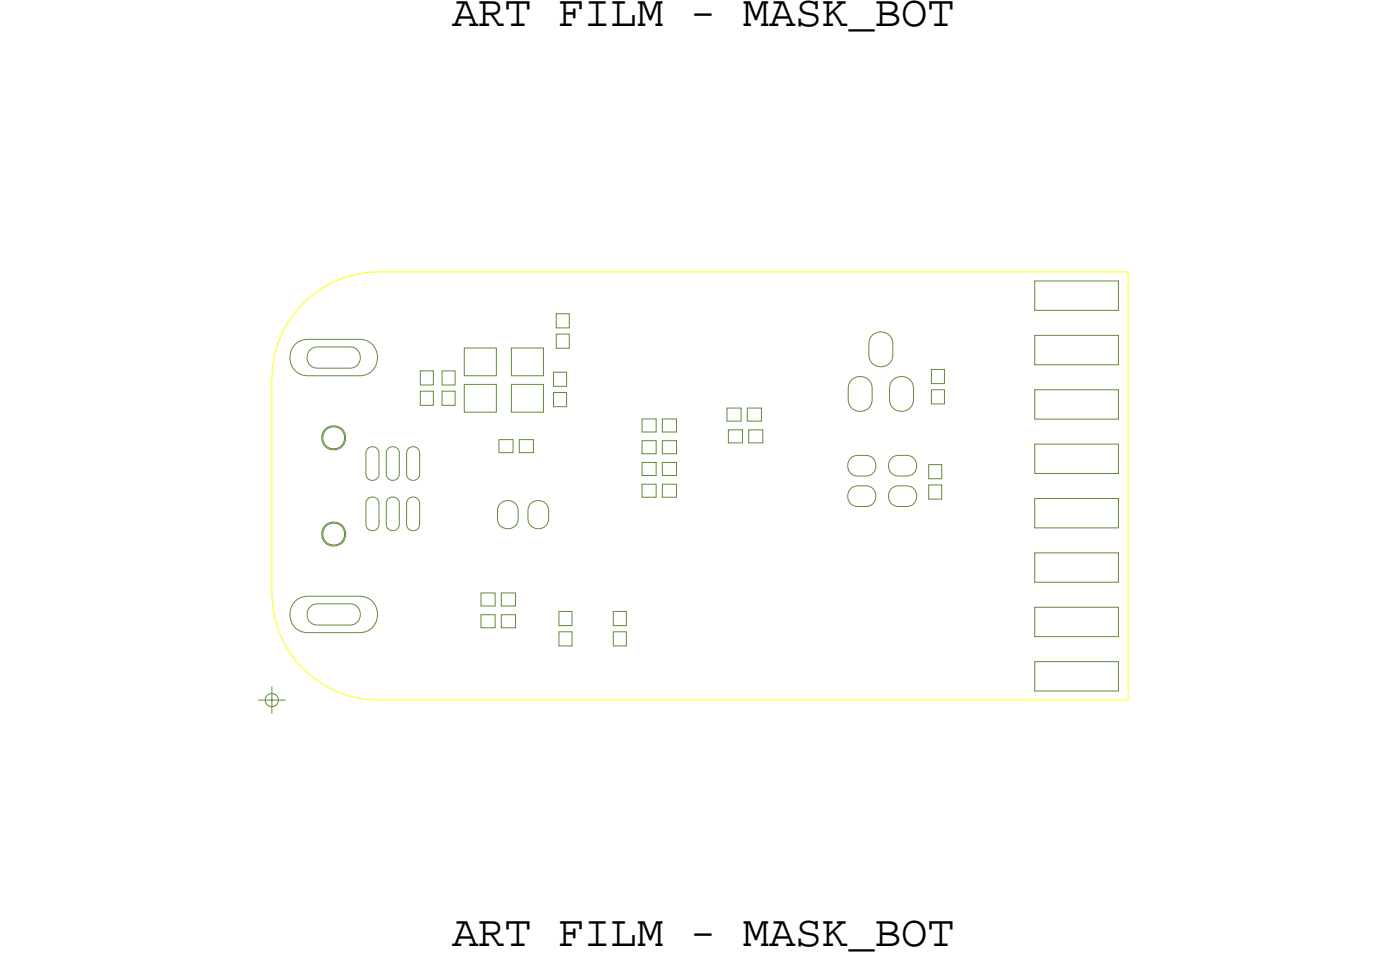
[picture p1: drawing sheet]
<svg xmlns="http://www.w3.org/2000/svg" width="65mm" height="45mm" viewBox="0 0 65 45" stroke-linecap="round" stroke-linejoin="round" font-family="sans-serif">
<!-- layer: Board Outline -->
<path d="M14.1 14.2a5 5 0 0 1 3.6-1.5h35v20h-35a5 5 0 0 1-5-5v-10a5 5 0 0 1 1.4-3.5z" fill="none" stroke="#ff0" stroke-width=".05"/>
<!-- layer: Nets -->
<g fill="none" stroke="#638b3a" stroke-width=".05">
<path d="M13.9 16l.5-.2h2.4a.85 .85 0 0 1 .8 .9 .85 .85 0 0 1-.8 .9h-2.4a.86 .86 0 0 1-.8-.7 .86 .86 0 0 1 .3-.9zM14.5 16.3l.3-.1h1.5l.4 .1 .1 .3v.2l-.1 .3-.4 .1h-1.5l-.3-.1-.1-.3v-.2zM19.6 17.3h.6v.7h-.6zM19.6 18.3h.6v.6h-.6zM20.7 18.3h.6v.6h-.6zM20.7 17.3h.6v.7h-.6zM21.7 18h1.5v1.3h-1.5zM21.7 16.3h1.5v1.3h-1.5zM23.9 16.3h1.5v1.3h-1.5zM23.9 18h1.5v1.3h-1.5zM25.9 17.4h.6v.6h-.6zM25.9 18.3h.6v.7h-.6z"/>
<path d="M26 15.6h.6v.7h-.6zM26 14.7h.6v.6h-.6zM30 19.6h.7v.6h-.7zM30.9 19.6h.7v.6h-.7zM34 19.1h.6v.6h-.6zM34.9 19.1h.7v.6h-.7zM39.7 17.8l.3-.2h.3l.3 .2 .1 .3v.6l-.1 .3-.3 .2h-.3l-.3-.2-.1-.3v-.6zM40.7 15.7l.3-.2h.3l.3 .2 .1 .4v.5l-.1 .3-.3 .2h-.3l-.3-.2-.1-.3v-.5zM41.7 17.8l.2-.2h.4l.3 .2 .1 .3v.6l-.1 .3-.3 .2h-.4l-.2-.2-.1-.3v-.6zM43.5 17.3h.6v.6h-.6zM43.5 18.2h.6v.7h-.6zM48.3 13.1h3.9v1.4h-3.9z"/>
<path d="M48.3 15.7h3.9v1.3h-3.9zM48.3 18.2h3.9v1.4h-3.9zM13.9 28l.5-.2h2.4a.85 .85 0 0 1 .8 .9 .85 .85 0 0 1-.8 .9h-2.4a.86 .86 0 0 1-.8-.7 .86 .86 0 0 1 .3-.9zM14.5 28.3l.3-.1h1.5l.4 .1 .1 .3v.2l-.1 .3-.4 .1h-1.5l-.3-.1-.1-.3v-.2zM17.2 23.3l.2-.1 .2 .1 .1 .2v1l-.1 .2-.2 .1-.2-.1-.1-.2v-1zM17.2 20.9h.2h.2l.1 .3v.9l-.1 .3h-.2h-.2l-.1-.3v-.9zM18.1 20.9h.2h.3l.1 .3v.9l-.1 .3h-.3h-.2l-.1-.3v-.9zM18.1 23.3l.2-.1 .3 .1 .1 .2v1l-.1 .2-.3 .1-.2-.1-.1-.2v-1zM19.1 23.3l.2-.1 .2 .1 .1 .2v1l-.1 .2-.2 .1-.2-.1-.1-.2v-1zM19.1 20.9h.2h.2l.1 .3v.9l-.1 .3h-.2h-.2l-.1-.3v-.9zM22.5 27.7h.6v.6h-.6zM22.5 28.7h.6v.6h-.6z"/>
<path d="M23.3 20.5h.7v.6h-.7zM23.3 23.6l.3-.2h.3a.75 .75 0 0 1 0 1.3h-.3a.82 .82 0 0 1-.3-1.1zM23.4 28.7h.7v.6h-.7zM23.4 27.7h.7v.6h-.7zM24.3 20.5h.6v.6h-.6zM24.8 23.6l.2-.2h.3a.75 .75 0 0 1 0 1.3h-.3a.82 .82 0 0 1-.2-1.1zM26.1 29.5h.6v.7h-.6zM26.1 28.6h.6v.6h-.6zM28.7 29.5h.6v.7h-.6zM28.7 28.6h.6v.6h-.6zM30 21.6h.7v.6h-.7zM30 22.6h.7v.6h-.7z"/>
<path d="M30 20.6h.7v.6h-.7zM30.9 20.6h.7v.6h-.7zM30.9 22.6h.7v.6h-.7zM30.9 21.6h.7v.6h-.7zM34 20.1h.7v.6h-.7zM35 20.1h.6v.6h-.6zM39.8 22.8a.82 .82 0 0 1 1.1 .2v.3a.75 .75 0 0 1-1.3 0v-.3zM39.8 21.4a.82 .82 0 0 1 1.1 .2v.3a.75 .75 0 0 1-1.3 0v-.3zM41.7 22.8a.82 .82 0 0 1 1.1 .2v.3a.75 .75 0 0 1-1.3 0v-.3zM41.7 21.4a.82 .82 0 0 1 1.1 .2v.3a.75 .75 0 0 1-1.3 0v-.3zM43.4 22.7h.6v.6h-.6zM43.4 21.7h.6v.7h-.6z"/>
<path d="M48.3 23.3h3.9v1.4h-3.9zM48.3 25.8h3.9v1.4h-3.9zM48.3 28.4h3.9v1.3h-3.9zM48.3 30.9h3.9v1.4h-3.9zM48.3 20.7h3.9v1.4h-3.9z"/>
<circle cx="15.6" cy="20.5" r=".56"/>
<circle cx="15.6" cy="25" r=".56"/>
<circle cx="15.6" cy="24.9" r=".51"/>
<circle cx="15.6" cy="20.5" r=".51"/>
</g>
<!-- layer: Drawing Origin -->
<path d="M12.1 32.7h1.2M12.5 32.5l.2-.1 .2 .1 .1 .2-.1 .2-.2 .1-.2-.1-.1-.2zM12.7 32.1v1.2" fill="none" stroke="#638b3a" stroke-width=".05"/>
<g font-size="2.1">
<text x="21.1" y="1.2">ART FILM - MASK_BOT</text>
<text x="21.1" y="44.2">ART FILM - MASK_BOT</text>
</g>
</svg>
